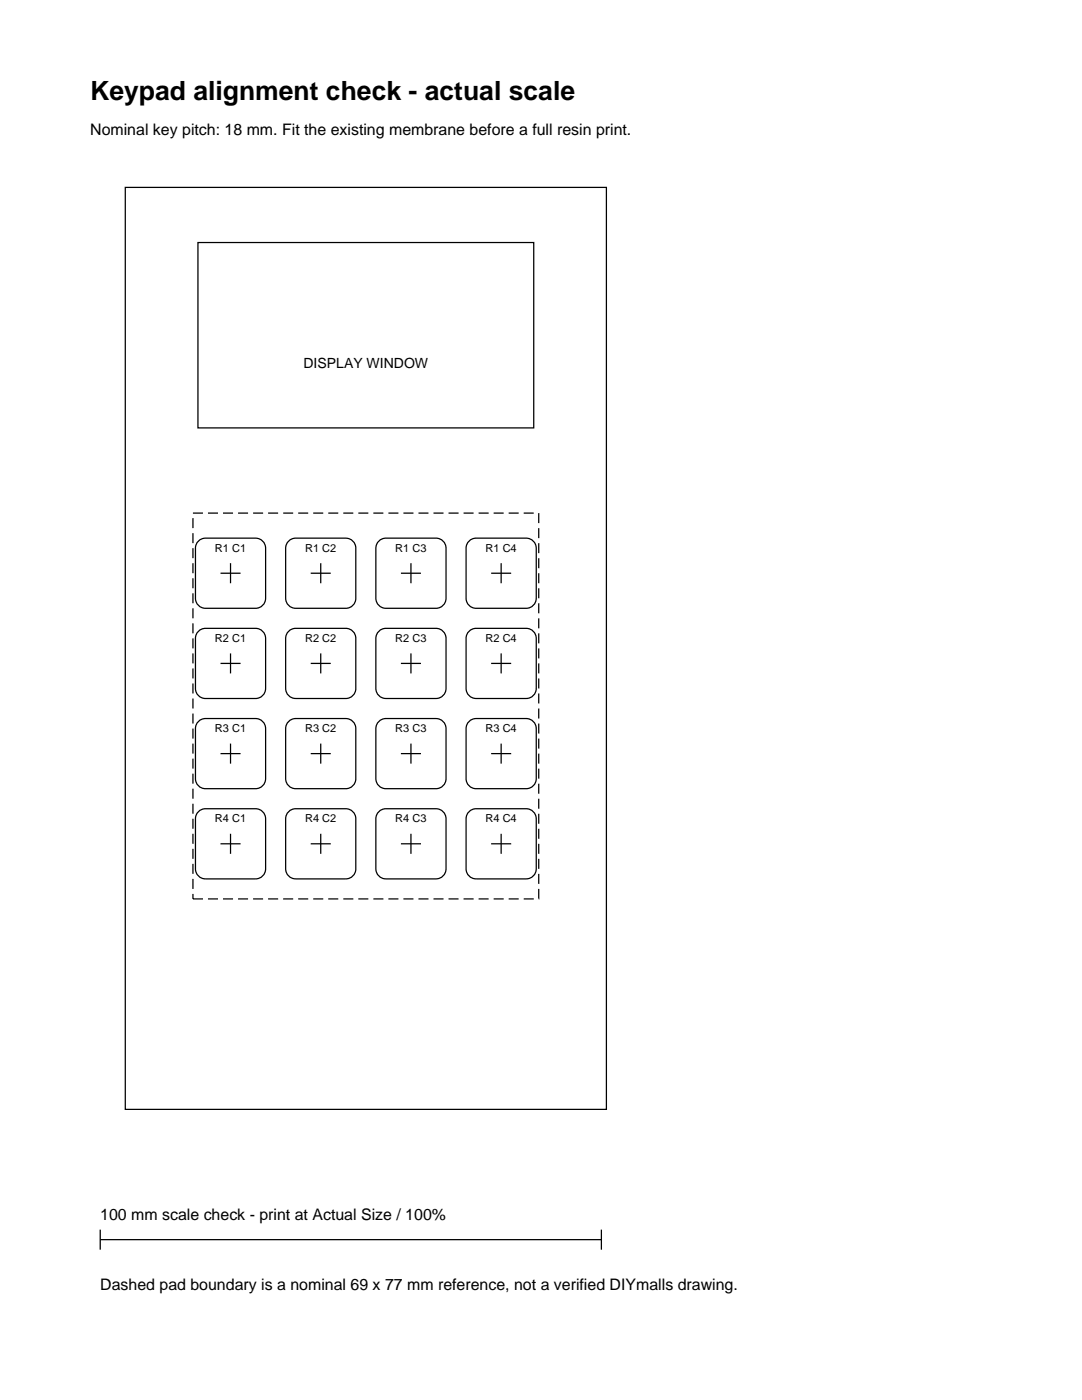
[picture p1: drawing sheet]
<svg xmlns="http://www.w3.org/2000/svg" width="216mm" height="279mm" viewBox="0 0 216 279" stroke-linecap="round" stroke-linejoin="round" font-family="sans-serif">
<g fill="none" stroke="#000" stroke-width=".25">
<path d="M25 37.4h96v184h-96zM39.5 48.4h67v37h-67zM39.6 108l.9-.5 .5-.1h10a2 2 0 0 1 2 2v10a2 2 0 0 1-2 2h-10a2 2 0 0 1-2-2v-10l.1-.5zM44 114.4h4M46 112.4v4M57.6 108l.9-.5 .5-.1h10a2 2 0 0 1 2 2v10a2 2 0 0 1-2 2h-10a2 2 0 0 1-2-2v-10l.1-.5zM62 114.4h4M64 112.4v4M75.6 108l.9-.5 .5-.1h10a2 2 0 0 1 2 2v10a2 2 0 0 1-2 2h-10a2 2 0 0 1-2-2v-10l.1-.5zM80 114.4h4M82 112.4v4M93.6 108l.9-.5 .5-.1h10a2 2 0 0 1 2 2v10a2 2 0 0 1-2 2h-10a2 2 0 0 1-2-2v-10l.1-.5z"/>
<path d="M98 114.4h4M100 112.4v4M39.6 126l.9-.5 .5-.1h10a2 2 0 0 1 2 2v10a2 2 0 0 1-2 2h-10a2 2 0 0 1-2-2v-10l.1-.5zM44 132.4h4M46 130.4v4M57.6 126l.9-.5 .5-.1h10a2 2 0 0 1 2 2v10a2 2 0 0 1-2 2h-10a2 2 0 0 1-2-2v-10l.1-.5zM62 132.4h4M64 130.4v4M75.6 126l.9-.5 .5-.1h10a2 2 0 0 1 2 2v10a2 2 0 0 1-2 2h-10a2 2 0 0 1-2-2v-10l.1-.5zM80 132.4h4M82 130.4v4M93.6 126l.9-.5 .5-.1h10a2 2 0 0 1 2 2v10a2 2 0 0 1-2 2h-10a2 2 0 0 1-2-2v-10l.1-.5z"/>
<path d="M98 132.4h4M100 130.4v4M39.6 144l.9-.5 .5-.1h10a2 2 0 0 1 2 2v10a2 2 0 0 1-2 2h-10a2 2 0 0 1-2-2v-10l.1-.5zM44 150.4h4M46 148.4v4M57.6 144l.9-.5 .5-.1h10a2 2 0 0 1 2 2v10a2 2 0 0 1-2 2h-10a2 2 0 0 1-2-2v-10l.1-.5zM62 150.4h4M64 148.4v4M75.6 144l.9-.5 .5-.1h10a2 2 0 0 1 2 2v10a2 2 0 0 1-2 2h-10a2 2 0 0 1-2-2v-10l.1-.5zM80 150.4h4M82 148.4v4M93.6 144l.9-.5 .5-.1h10a2 2 0 0 1 2 2v10a2 2 0 0 1-2 2h-10a2 2 0 0 1-2-2v-10l.1-.5z"/>
<path d="M98 150.4h4M100 148.4v4M39.6 162l.9-.5 .5-.1h10a2 2 0 0 1 2 2v10a2 2 0 0 1-2 2h-10a2 2 0 0 1-2-2v-10l.1-.5zM44 168.4h4M46 166.4v4M57.6 162l.9-.5 .5-.1h10a2 2 0 0 1 2 2v10a2 2 0 0 1-2 2h-10a2 2 0 0 1-2-2v-10l.1-.5zM62 168.4h4M64 166.4v4M75.6 162l.9-.5 .5-.1h10a2 2 0 0 1 2 2v10a2 2 0 0 1-2 2h-10a2 2 0 0 1-2-2v-10l.1-.5zM80 168.4h4M82 166.4v4M93.6 162l.9-.5 .5-.1h10a2 2 0 0 1 2 2v10a2 2 0 0 1-2 2h-10a2 2 0 0 1-2-2v-10l.1-.5z"/>
<path d="M98 168.4h4M100 166.4v4M20 247.4h100M20 245.4v4M120 245.4v4"/>
</g>
<path d="M38.5 102.4h69v77h-69z" fill="none" stroke="#000" stroke-width=".25" stroke-dasharray="2 1" stroke-linecap="butt"/>
<text font-size="5.3" x="18" y="20">Keypad alignment check - actual scale</text>
<g font-size="3.2">
<text x="18" y="27">Nominal key pitch: 18 mm. Fit the existing membrane before a full resin print.</text>
<text x="20" y="243.4">100 mm scale check - print at Actual Size / 100%</text>
<text x="20" y="257.4">Dashed pad boundary is a nominal 69 x 77 mm reference, not a verified DIYmalls drawing.</text>
</g>
<text font-size="2.8" x="60.6" y="73.4">DISPLAY WINDOW</text>
<g font-size="2.2">
<text x="42.9" y="110.1">R1 C1</text>
<text x="60.9" y="110.1">R1 C2</text>
<text x="78.9" y="110.1">R1 C3</text>
<text x="96.9" y="110.1">R1 C4</text>
<text x="42.9" y="128.1">R2 C1</text>
<text x="60.9" y="128.1">R2 C2</text>
<text x="78.9" y="128.1">R2 C3</text>
<text x="96.9" y="128.1">R2 C4</text>
<text x="42.9" y="146.1">R3 C1</text>
<text x="60.9" y="146.1">R3 C2</text>
<text x="78.9" y="146.1">R3 C3</text>
<text x="96.9" y="146.1">R3 C4</text>
<text x="42.9" y="164.1">R4 C1</text>
<text x="60.9" y="164.1">R4 C2</text>
<text x="78.9" y="164.1">R4 C3</text>
<text x="96.9" y="164.1">R4 C4</text>
</g>
</svg>
